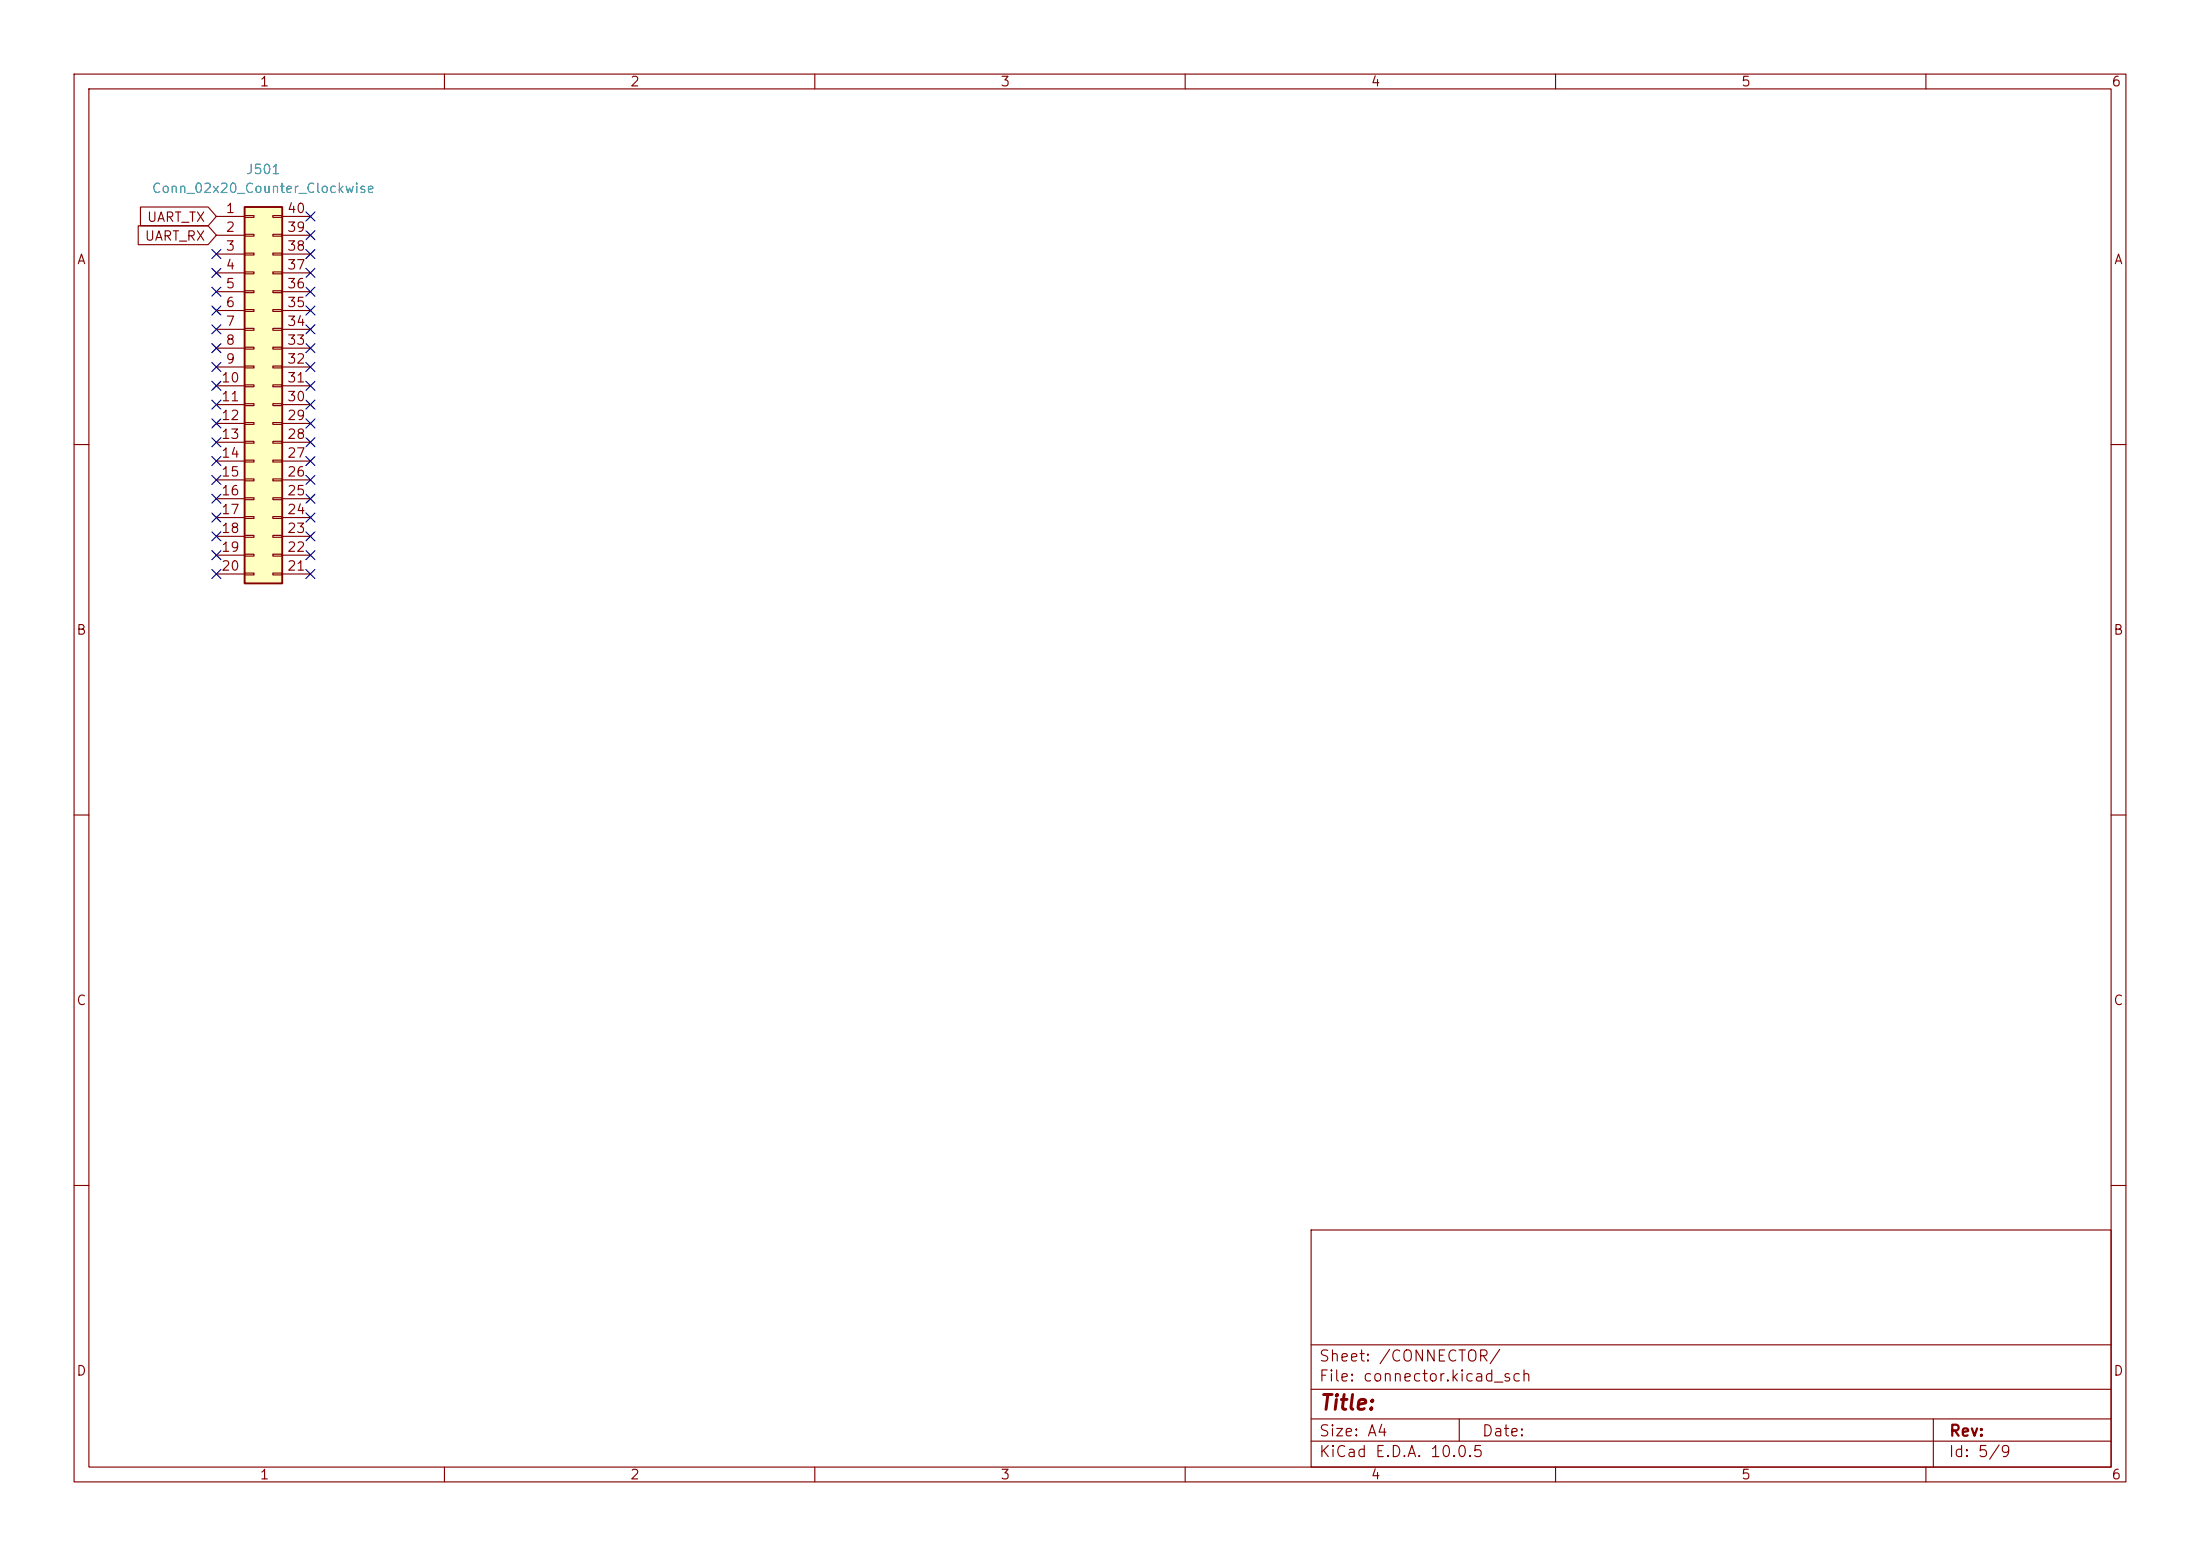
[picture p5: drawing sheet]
<svg xmlns="http://www.w3.org/2000/svg" width="297mm" height="210mm" viewBox="0 0 297 210" stroke-linecap="round" stroke-linejoin="round" font-family="sans-serif">
<g fill="none" stroke="#840000" stroke-width=".15">
<path d="M10 10h277v190h-277zM12 12h273v186h-273zM60 10v2M110 10v2M160 10v2M210 10v2M260 10v2M10 60h2M285 60h2M10 110h2M285 110h2M10 160h2"/>
<path d="M177 166h108v32h-108zM285 160h2M60 198v2M110 198v2M160 198v2M177 194.5h108M177 191.5h108M177 187.5h108M177 181.5h108M197 191.5v3M210 198v2M260 198v2"/>
<path d="M261 191.5v6.5"/>
</g>
<path d="M33 27.9h5.1v50.8h-5.1z" fill="#ffffc2"/>
<path d="M33 27.9h5.1v50.8h-5.1z" fill="none" stroke="#840000" stroke-width=".25"/>
<g fill="none" stroke="#840000" stroke-width=".15">
<path d="M18.7 30.5h9.4l1.1 1.3-1.1 1.2h-9.4zM19 27.9h9.1l1.1 1.3-1.1 1.3h-9.1zM29.2 29.2h3.8M29.2 31.8h3.8M29.2 34.3h3.8M29.2 36.8h3.8M29.2 39.4h3.8M33 29.1h1.3v.2h-1.3zM33 31.6h1.3v.3h-1.3zM33 34.2h1.3v.2h-1.3zM33 36.7h1.3v.3h-1.3zM33 39.2h1.3v.3h-1.3z"/>
<path d="M36.8 29.1h1.3v.2h-1.3zM36.8 31.6h1.3v.3h-1.3zM36.8 34.2h1.3v.2h-1.3zM36.8 36.7h1.3v.3h-1.3zM36.8 39.2h1.3v.3h-1.3zM38.1 29.2h3.8M38.1 31.8h3.8M38.1 34.3h3.8M38.1 36.8h3.8M38.1 39.4h3.8M29.2 41.9h3.8M29.2 44.5h3.8"/>
<path d="M29.2 47h3.8M29.2 49.5h3.8M29.2 52.1h3.8M29.2 54.6h3.8M29.2 57.2h3.8M29.2 59.7h3.8M33 41.8h1.3v.2h-1.3zM33 44.3h1.3v.3h-1.3zM33 46.9h1.3v.2h-1.3zM33 49.4h1.3v.3h-1.3zM33 51.9h1.3v.3h-1.3zM33 54.5h1.3v.2h-1.3z"/>
<path d="M33 57h1.3v.3h-1.3zM33 59.6h1.3v.2h-1.3zM36.8 41.8h1.3v.2h-1.3zM36.8 44.3h1.3v.3h-1.3zM36.8 46.9h1.3v.2h-1.3zM36.8 49.4h1.3v.3h-1.3zM36.8 51.9h1.3v.3h-1.3zM36.8 54.5h1.3v.2h-1.3zM36.8 57h1.3v.3h-1.3zM36.8 59.6h1.3v.2h-1.3zM38.1 41.9h3.8M38.1 44.5h3.8"/>
<path d="M38.1 47h3.8M38.1 49.5h3.8M38.1 52.1h3.8M38.1 54.6h3.8M38.1 57.2h3.8M38.1 59.7h3.8M29.2 62.2h3.8M29.2 64.8h3.8M29.2 67.3h3.8M29.2 69.9h3.8M29.2 72.4h3.8M29.2 74.9h3.8"/>
<path d="M29.2 77.5h3.8M33 62.1h1.3v.3h-1.3zM33 64.6h1.3v.3h-1.3zM33 67.2h1.3v.2h-1.3zM33 69.7h1.3v.3h-1.3zM33 72.3h1.3v.2h-1.3zM33 74.8h1.3v.3h-1.3zM33 77.3h1.3v.3h-1.3zM36.8 62.1h1.3v.3h-1.3zM36.8 64.6h1.3v.3h-1.3zM36.8 67.2h1.3v.2h-1.3zM36.8 69.7h1.3v.3h-1.3z"/>
<path d="M36.8 72.3h1.3v.2h-1.3zM36.8 74.8h1.3v.3h-1.3zM36.8 77.3h1.3v.3h-1.3zM38.1 62.2h3.8M38.1 64.8h3.8M38.1 67.3h3.8M38.1 69.9h3.8M38.1 72.4h3.8M38.1 74.9h3.8M38.1 77.5h3.8"/>
</g>
<g fill="none" stroke="#000084" stroke-width=".15">
<path d="M28.6 38.8l1.2 1.2M28.6 36.2l1.2 1.2M28.6 33.7l1.2 1.2M29.8 38.8l-1.2 1.2M29.8 36.2l-1.2 1.2M29.8 33.7l-1.2 1.2M41.3 36.2l1.2 1.2M41.3 28.6l1.2 1.2M41.3 38.8l1.2 1.2M41.3 31.1l1.2 1.3M41.3 33.7l1.2 1.2M42.5 38.8l-1.2 1.2"/>
<path d="M42.5 31.1l-1.2 1.3M42.5 28.6l-1.2 1.2M42.5 36.2l-1.2 1.2M42.5 33.7l-1.2 1.2M28.6 59.1l1.2 1.2M28.6 46.4l1.2 1.2M28.6 54l1.2 1.2M28.6 51.5l1.2 1.2M28.6 43.8l1.2 1.3M28.6 41.3l1.2 1.2M28.6 56.5l1.2 1.3M28.6 48.9l1.2 1.2"/>
<path d="M29.8 59.1l-1.2 1.2M29.8 46.4l-1.2 1.2M29.8 54l-1.2 1.2M29.8 51.5l-1.2 1.2M29.8 43.8l-1.2 1.3M29.8 41.3l-1.2 1.2M29.8 48.9l-1.2 1.2M29.8 56.5l-1.2 1.3M41.3 56.5l1.2 1.3M41.3 59.1l1.2 1.2M41.3 48.9l1.2 1.2M41.3 41.3l1.2 1.2"/>
<path d="M41.3 51.5l1.2 1.2M41.3 54l1.2 1.2M41.3 46.4l1.2 1.2M41.3 43.8l1.2 1.3M42.5 56.5l-1.2 1.3M42.5 41.3l-1.2 1.2M42.5 59.1l-1.2 1.2M42.5 54l-1.2 1.2M42.5 51.5l-1.2 1.2M42.5 48.9l-1.2 1.2M42.5 46.4l-1.2 1.2M42.5 43.8l-1.2 1.3"/>
<path d="M28.6 66.7l1.2 1.2M28.6 76.9l1.2 1.2M28.6 74.3l1.2 1.2M28.6 71.8l1.2 1.2M28.6 69.2l1.2 1.3M28.6 64.2l1.2 1.2M28.6 61.6l1.2 1.2M29.8 69.2l-1.2 1.3M29.8 74.3l-1.2 1.2M29.8 66.7l-1.2 1.2M29.8 76.9l-1.2 1.2M29.8 71.8l-1.2 1.2"/>
<path d="M29.8 64.2l-1.2 1.2M29.8 61.6l-1.2 1.2M41.3 66.7l1.2 1.2M41.3 61.6l1.2 1.2M41.3 71.8l1.2 1.2M41.3 74.3l1.2 1.2M41.3 76.9l1.2 1.2M41.3 69.2l1.2 1.3M41.3 64.2l1.2 1.2M42.5 61.6l-1.2 1.2M42.5 64.2l-1.2 1.2M42.5 71.8l-1.2 1.2"/>
<path d="M42.5 74.3l-1.2 1.2M42.5 66.7l-1.2 1.2M42.5 76.9l-1.2 1.2M42.5 69.2l-1.2 1.3"/>
</g>
<text font-size="2" fill="#840000" x="178" y="190.8">Title:</text>
<g font-size="1.5" fill="#840000">
<text x="178" y="184.1">Sheet: /CONNECTOR/</text>
<text x="178" y="186.8">File: connector.kicad_sch</text>
<text x="178" y="197">KiCad E.D.A. 10.0.5</text>
<text x="178" y="194.2">Size: A4</text>
<text x="200" y="194.2">Date:</text>
<text x="263" y="197">Id: 5/9</text>
<text x="263" y="194.2">Rev:</text>
</g>
<g font-size="1.3" fill="#840000">
<text x="35" y="12">1</text>
<text x="85" y="12">2</text>
<text x="135" y="12">3</text>
<text x="185" y="12">4</text>
<text x="235" y="12">5</text>
<text x="285" y="12">6</text>
<text x="30.4" y="29.1">1</text>
<text x="38.7" y="29.1">40</text>
<text x="10.3" y="36">A</text>
<text x="19.5" y="32.8">UART_RX</text>
<text x="19.8" y="30.3">UART_TX</text>
<text x="30.4" y="31.6">2</text>
<text x="30.4" y="34.2">3</text>
<text x="38.7" y="34.2">38</text>
<text x="38.7" y="31.6">39</text>
<text x="285.3" y="36">A</text>
<text x="30.4" y="36.7">4</text>
<text x="30.4" y="39.2">5</text>
<text x="30.4" y="41.8">6</text>
<text x="38.7" y="41.8">35</text>
<text x="38.7" y="39.2">36</text>
<text x="38.7" y="36.7">37</text>
<text x="30.4" y="44.3">7</text>
<text x="30.4" y="46.9">8</text>
<text x="38.7" y="46.9">33</text>
<text x="38.7" y="44.3">34</text>
<text x="29.8" y="51.9">10</text>
<text x="30.4" y="49.4">9</text>
<text x="38.7" y="51.9">31</text>
<text x="38.7" y="49.4">32</text>
<text x="29.8" y="54.5">11</text>
<text x="29.8" y="57">12</text>
<text x="29.8" y="59.6">13</text>
<text x="38.7" y="59.6">28</text>
<text x="38.7" y="57">29</text>
<text x="38.7" y="54.5">30</text>
<text x="29.8" y="62.1">14</text>
<text x="29.8" y="64.6">15</text>
<text x="38.7" y="64.6">26</text>
<text x="38.7" y="62.1">27</text>
<text x="29.8" y="67.2">16</text>
<text x="29.8" y="69.7">17</text>
<text x="38.7" y="69.7">24</text>
<text x="38.7" y="67.2">25</text>
<text x="29.8" y="72.3">18</text>
<text x="29.8" y="74.8">19</text>
<text x="29.8" y="77.3">20</text>
<text x="38.7" y="77.3">21</text>
<text x="38.7" y="74.8">22</text>
<text x="38.7" y="72.3">23</text>
<text x="10.2" y="86">B</text>
<text x="285.2" y="86">B</text>
<text x="10.2" y="136">C</text>
<text x="285.2" y="136">C</text>
<text x="10.2" y="186">D</text>
<text x="285.2" y="186">D</text>
<text x="35" y="200">1</text>
<text x="85" y="200">2</text>
<text x="135" y="200">3</text>
<text x="185" y="200">4</text>
<text x="235" y="200">5</text>
<text x="285" y="200">6</text>
</g>
<g font-size="1.3" fill="#008484">
<text x="33.1" y="23.8">J501</text>
<text x="20.4" y="26.4">Conn_02x20_Counter_Clockwise</text>
</g>
</svg>
